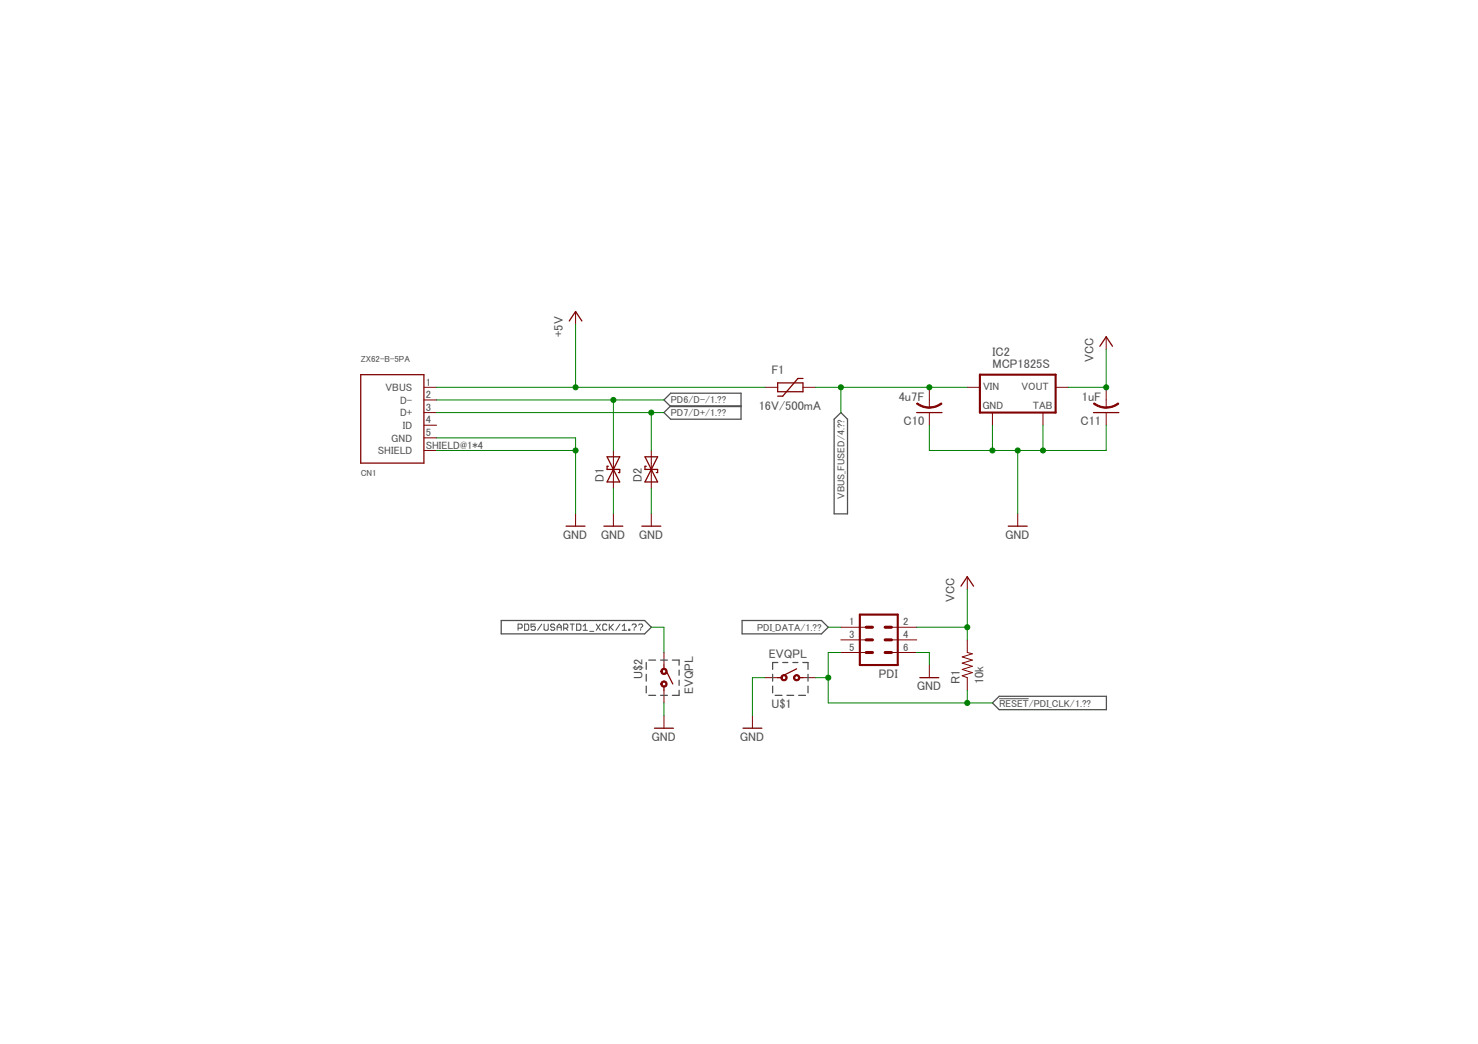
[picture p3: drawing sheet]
<svg xmlns="http://www.w3.org/2000/svg" width="297mm" height="210mm" viewBox="0 0 297 210" stroke-linecap="round" stroke-linejoin="round" font-family="sans-serif">
<g fill="none" stroke="#505050" stroke-width=".25">
<path d="M148.9 81.6h-14.1l-1.4 1.4 1.4 1.3h14.1v-5.2h-14.1l-1.4 1.3 1.4 1.3h14.1M167.6 84.3l1.4-1.3 1.3 1.3v19h-2.7zM100.7 124.8h28.9l1.3 1.3-1.3 1.3h-28.9zM129.9 133.2v1.4M129.9 135.6v1.3M129.9 137.9v1.4M130.4 139.8h1.4M130.4 132.7h1.4M132.8 139.8h1.3M132.8 132.7h1.3M135.1 132.7h1.4v1M136.5 138.8v1h-1.4"/>
<path d="M136.5 134.7v1.1M136.5 136.8v1M149.1 124.8h16l1.4 1.3-1.4 1.3h-16zM155.3 135.6v1.3M155.3 137.9v1.4M155.8 139.8h1.4M156.3 133.2h-1v1.4M157.3 133.2h1M158.2 139.8h1.3M159.3 133.2h1.1M160.5 139.8h1.4M161.4 133.2h1v1.4"/>
<path d="M162.4 135.6v1.3M162.4 137.9v1.4M199.5 141.3l1.3-1.3h21.6v2.7h-21.6z"/>
</g>
<g fill="none" stroke="#505050" stroke-width=".2">
<path d="M104.1 126.3h.6l.2-.2v-.4l-.2-.2h-.6v1.2M105.4 125.5h.6l.3 .2v.8l-.3 .2h-.6zM107.6 125.5h-.9v.6l.4-.2 .5 .2v.4l-.2 .2h-.5l-.2-.2M108.9 125.5l-.9 1.2M109.3 125.5v1l.3 .2h.4l.2-.2v-1M111.5 125.7l-.2-.2h-.4l-.2 .4 .2 .2h.4l.2 .4-.2 .2h-.4l-.2-.2M112 126.1h.8M112 126.7v-.8l.4-.4 .4 .4v.8M113.3 126.3h.6l.2-.2v-.4l-.2-.2h-.6v1.2M113.7 126.3l.4 .4M114.6 125.5h.8M115 125.5v1.2"/>
<path d="M115.9 125.5h.6l.2 .2v.8l-.2 .2h-.6zM117.2 126.7h.8M117.2 125.9l.4-.4v1.2M118.5 126.9h.8M119.8 125.5l.8 1.2M120.6 125.5l-.8 1.2M122 125.7l-.2-.2h-.5l-.2 .2v.8l.2 .2h.5l.2-.2M122.4 125.5v1.2M122.7 126.1l.6 .6M123.3 125.5l-.9 .8M124.6 125.5l-.8 1.2M125.1 126.7h.8"/>
<path d="M125.1 125.9l.4-.4v1.2M126.4 126.5h.2v.2h-.2zM127 125.7l.2-.2h.5l.1 .2v.2l-.4 .4M127.4 126.5v.2M128.3 125.7l.2-.2h.5l.2 .2v.2l-.4 .4M128.8 126.5v.2M200.8 140.5h5.9"/>
</g>
<path d="M196.9 75.3h15.3v7.7h-15.3zM172.8 123.6h7.6v10.1h-7.6z" fill="none" stroke="#800000" stroke-width=".42"/>
<g fill="none" stroke="#800000" stroke-width=".2">
<path d="M85.2 77.9h2.5M115.7 62.6v2.6M153.8 77.9h2.5M161.4 77.9h2.5M186.8 77.9v4M194.4 77.9h2.5M212.2 77.9h2.5M222.3 67.7v2.6M222.3 77.9v4M85.2 80.4h2.5M85.2 83h2.5M85.2 85.5h2.5"/>
<path d="M85.2 88h2.5M85.2 90.6h2.5M123.3 90.6v7.6M130.9 90.6v7.6M186.8 83v2.5M199.5 83v2.5M209.6 83v2.5M222.3 83v2.5M115.7 103.3v2.5M123.3 103.3v2.5M130.9 103.3v2.5M194.4 116v2.5"/>
<path d="M204.5 103.3v2.5M133.4 131.2v2.5M133.4 138.8v2.5M153.8 136.2h2.5M161.4 136.2h2.5M169 126.1h5.1M169 128.7h5.1M169 131.2h5.1M179.2 126.1h5M179.2 128.7h5M179.2 131.2h5M186.8 133.7v2.5"/>
<path d="M194.4 128.7v2.5l1 .2-2 .7 2 .6-2 .6 2 .7-2 .6 2 .6-2 .7 1 .3v2.6M133.4 143.9v2.5M151.2 143.9v2.5"/>
</g>
<g fill="none" stroke="#800000" stroke-width=".25">
<path d="M72.5 75.3h12.7v17.8h-12.7zM114.4 64.5l1.3-1.9 1.2 1.9M156.3 77h5.1v1.8h-5.1zM161.4 76.1h-1l-3.1 3.6h-1M221 69.6l1.3-1.9 1.3 1.9M122 91.8h2.5l-2.5 5.1h2.5zM122.3 93.7h-.3v.7h2.5v.6h-.2M129.6 91.8h2.6l-2.6 5.1h2.6zM129.9 93.7h-.3v.7h2.6v.6h-.3M184.2 83h5.1M219.8 83h5.1M113.8 105.8h3.8"/>
<path d="M121.4 105.8h3.8M129 105.8h3.8M193.1 117.9l1.3-1.9 1.3 1.9M202.6 105.8h3.8M133.4 133.7v.8M133.4 138v.8M133.9 135l1.3 2.5M156.3 136.2h.8M160.1 134.5l-2.5 1.2M160.6 136.2h.8M184.9 136.2h3.8M131.5 146.4h3.8"/>
<path d="M149.3 146.4h3.8"/>
</g>
<g fill="#800000" stroke="#800000" stroke-width=".2">
<path d="M184.4 81l1.3 .7 1.1 .1v.3l-.9-.1-1-.4-.7-.4z" fill-rule="evenodd"/>
<path d="M186.8 81.8l1-.1 1.4-.7 .1 .2-1.2 .7-1.3 .2z" fill-rule="evenodd"/>
<path d="M219.9 81l1.4 .7 1 .1v.3l-.8-.1-1-.4-.7-.4z" fill-rule="evenodd"/>
<path d="M222.3 81.8l1-.1 1.4-.7 .2 .2-1.2 .7-1.4 .2z" fill-rule="evenodd"/>
<path d="M159.7 135.8a.64 .64 0 0 1 1 .1 .64 .64 0 0 1-.4 1 .64 .64 0 0 1-.8-.7h.2a.39 .39 0 0 1 .6-.3 .39 .39 0 0 1 .1 .7 .39 .39 0 0 1-.7-.2v-.2h-.2z" fill-rule="evenodd"/>
<path d="M157.1 135.8a.64 .64 0 0 1 1 .1 .64 .64 0 0 1-.4 1 .64 .64 0 0 1-.8-.7h.3a.39 .39 0 0 1 .5-.3 .39 .39 0 0 1 .1 .7 .39 .39 0 0 1-.6-.2v-.2h-.3z" fill-rule="evenodd"/>
<path d="M133 137.1a.64 .64 0 0 1 1 .1 .64 .64 0 0 1-.4 .9 .64 .64 0 0 1-.8-.6h.3a.38 .38 0 0 1 .5-.4 .38 .38 0 0 1 .1 .6 .38 .38 0 0 1-.6 0v-.2h-.3z" fill-rule="evenodd"/>
<path d="M133 134.5a.64 .64 0 0 1 1 .2 .64 .64 0 0 1-.4 .9 .64 .64 0 0 1-.8-.6h.3a.38 .38 0 0 1 .4-.4 .38 .38 0 0 1 .2 .6 .38 .38 0 0 1-.6-.1v-.1h-.3z" fill-rule="evenodd"/>
</g>
<path d="M174.1 131.2h1.2M174.1 128.7h1.2M174.1 126.1h1.2M177.9 131.2h1.3M177.9 128.7h1.3M177.9 126.1h1.3" fill="none" stroke="#800000" stroke-width=".61"/>
<g fill="none" stroke="#008000" stroke-width=".2">
<path d="M87.7 77.9h66.1M115.7 65.2v12.7M163.9 77.9h30.5M169 77.9v5.1M222.3 70.3v7.6h-7.6M87.7 90.6h28M87.7 88h28v15.3M87.7 83h45.7M87.7 80.4h45.7M123.3 80.4v10.2M123.3 98.2v5.1M130.9 83v7.6"/>
<path d="M130.9 98.2v5.1M186.8 85.5v5.1h35.5v-5.1M199.5 85.5v5.1M204.5 90.6v12.7M209.6 85.5v5.1M194.4 118.5v10.2M130.9 126.1h2.5v5.1M153.8 136.2h-2.6v7.7M163.9 136.2h2.6M166.5 126.1h2.5M169 131.2h-2.5v10.1h33M184.2 131.2h2.6v2.5"/>
<path d="M184.2 126.1h10.2M194.4 138.8v2.5M133.4 141.3v2.6"/>
</g>
<g fill="#008000" stroke="#008000" stroke-width=".2">
<circle cx="204.5" cy="90.6" r=".51"/>
<circle cx="199.5" cy="90.6" r=".51"/>
<circle cx="209.6" cy="90.6" r=".51"/>
<circle cx="115.7" cy="90.6" r=".51"/>
<circle cx="222.3" cy="77.9" r=".51"/>
<circle cx="194.4" cy="126.1" r=".51"/>
<circle cx="130.9" cy="83" r=".51"/>
<circle cx="123.3" cy="80.4" r=".51"/>
<circle cx="186.8" cy="77.9" r=".51"/>
<circle cx="169" cy="77.9" r=".51"/>
<circle cx="115.7" cy="77.9" r=".51"/>
<circle cx="194.4" cy="141.3" r=".51"/>
<circle cx="166.5" cy="136.2" r=".51"/>
</g>
<g font-size="2.5" fill="#505050">
<text x="113.1" y="67.7" transform="rotate(-90 113.1 67.7)">+5V</text>
<text x="199.5" y="71.5">IC2</text>
<text x="155" y="75.1">F1</text>
<text x="199.5" y="74.1">MCP1825S</text>
<text x="219.8" y="72.8" transform="rotate(-90 219.8 72.8)">VCC</text>
<text x="152.5" y="82.4">16V/500mA</text>
<text x="180.6" y="80.5">4u7F</text>
<text x="217.4" y="80.5">1uF</text>
<text x="181.6" y="85.4">C10</text>
<text x="217.2" y="85.4">C11</text>
<text x="121.4" y="96.9" transform="rotate(-90 121.4 96.9)">D1</text>
<text x="129" y="96.9" transform="rotate(-90 129 96.9)">D2</text>
<text x="113.1" y="108.3">GND</text>
<text x="120.7" y="108.3">GND</text>
<text x="128.4" y="108.3">GND</text>
<text x="202" y="108.3">GND</text>
<text x="191.8" y="121" transform="rotate(-90 191.8 121)">VCC</text>
<text x="129.1" y="136.6" transform="rotate(-90 129.1 136.6)">U$2</text>
<text x="154.5" y="132.2">EVQPL</text>
<text x="176.6" y="136.3">PDI</text>
<text x="192.9" y="137.5" transform="rotate(-90 192.9 137.5)">R1</text>
<text x="197.7" y="137.5" transform="rotate(-90 197.7 137.5)">10k</text>
<text x="139.3" y="139.6" transform="rotate(-90 139.3 139.6)">EVQPL</text>
<text x="155" y="142.4">U$1</text>
<text x="184.2" y="138.8">GND</text>
<text x="130.9" y="149">GND</text>
<text x="148.7" y="149">GND</text>
</g>
<g font-size="2.1" fill="#505050">
<text x="85.6" y="77.5">1</text>
<text x="77.5" y="78.6">VBUS</text>
<text x="80.4" y="81.2">D-</text>
<text x="80.4" y="83.7">D+</text>
<text x="85.6" y="80.1">2</text>
<text x="85.6" y="82.6">3</text>
<text x="197.4" y="82.2">GND</text>
<text x="197.6" y="78.5">VIN</text>
<text x="205.3" y="78.5">VOUT</text>
<text x="207.6" y="82.2">TAB</text>
<text x="78.6" y="88.8">GND</text>
<text x="81" y="86.2">ID</text>
<text x="85.6" y="85.1">4</text>
<text x="85.6" y="87.7">5</text>
<text x="75.9" y="91.3">SHIELD</text>
<text x="85.6" y="90.2">SHIELD@1*4</text>
<text x="170.7" y="125.7">1</text>
<text x="181.5" y="125.7">2</text>
<text x="170.7" y="128.3">3</text>
<text x="170.7" y="130.8">5</text>
<text x="181.5" y="128.3">4</text>
<text x="181.5" y="130.8">6</text>
</g>
<g font-size="2" fill="#505050">
<text x="134.8" y="83.7">PD7/D+/1.??</text>
<text x="134.8" y="81.1">PD6/D-/1.??</text>
<text x="169.7" y="100.3" transform="rotate(-90 169.7 100.3)">VBUS_FUSED/4.??</text>
<text x="152.2" y="126.8">PDI_DATA/1.??</text>
<text x="200.8" y="142">RESET/PDI_CLK/1.??</text>
</g>
<g font-size="1.8" fill="#505050">
<text x="72.5" y="72.8">ZX62-B-5PA</text>
<text x="72.5" y="95.6">CN1</text>
</g>
</svg>
